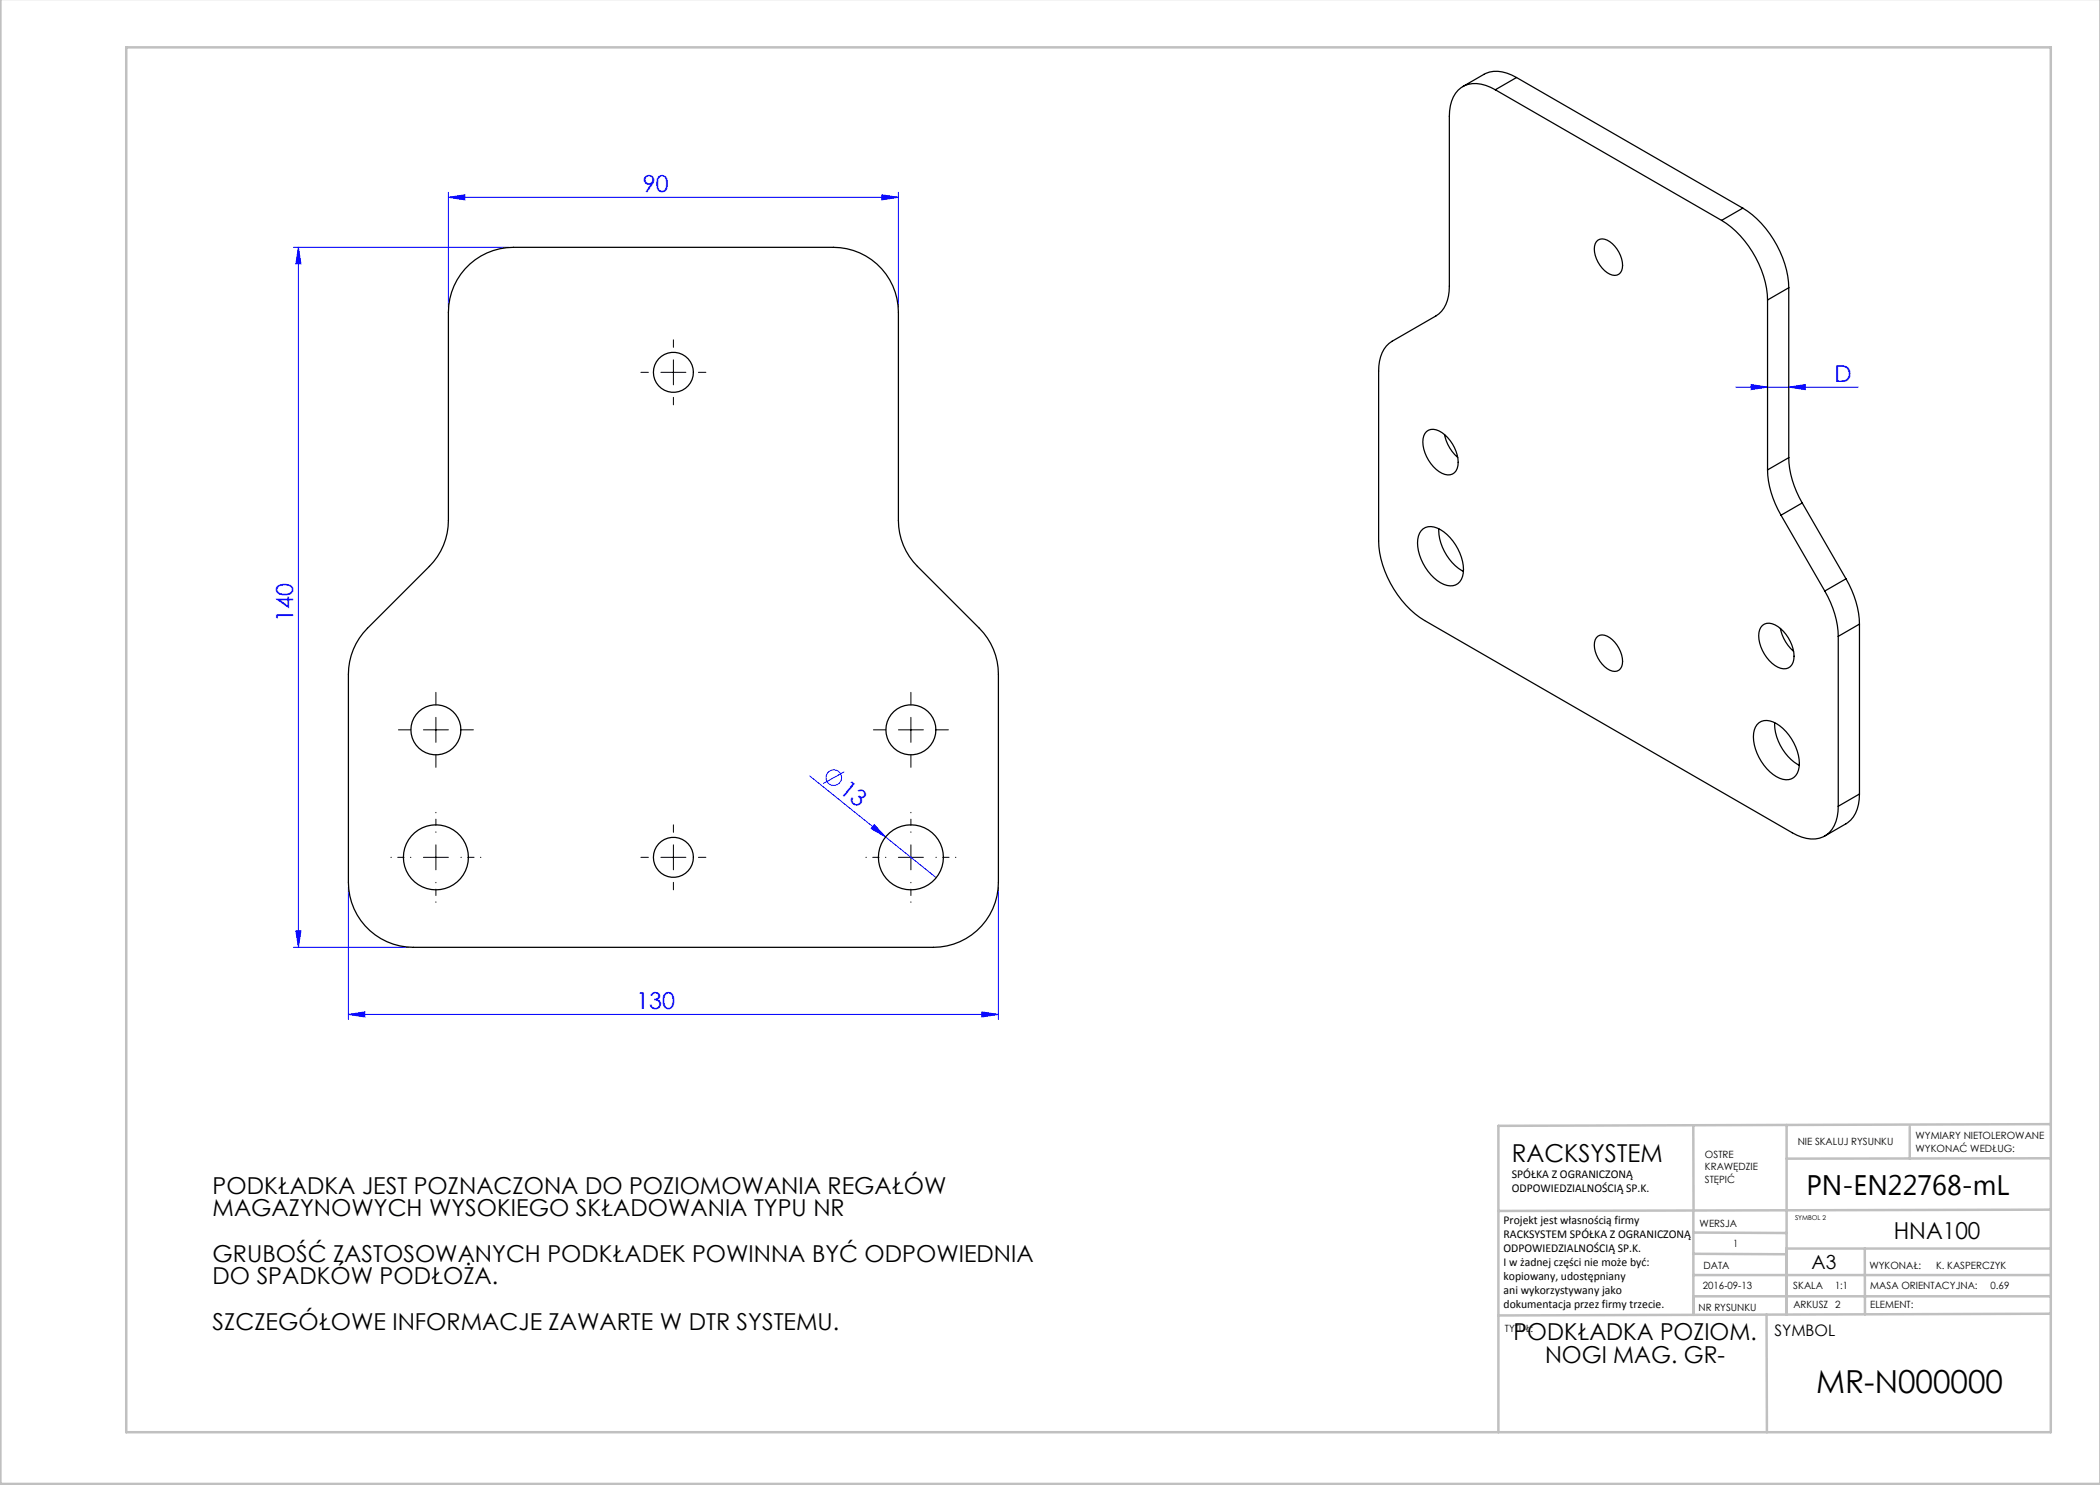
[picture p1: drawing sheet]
<svg xmlns="http://www.w3.org/2000/svg" width="420mm" height="297mm" viewBox="0 0 420 297" stroke-linecap="round" stroke-linejoin="round" font-family="sans-serif">
<g fill="none" stroke="#c0c0c0" stroke-width=".5">
<path d="M.1 -.1v296.9h419.9M25.2 9.5h385v276.9h-385zM338.7 225.2v16.9M357.3 225v37.9M382 225.4v6.3M410.1 224.8l-110.4 .4v61.2M410.1 231.7h-52.8M338.7 259.3h71.5M338.7 255h71.5M338.7 250.8l18.6 .1M338.7 246.5l18.6 .1M338.7 242.1v20.9"/>
<path d="M373 249.7v13.2M410.1 241.9l-110.4 .3M410.2 249.7h-52.9v13.2M353.3 262.9l.1 23.5M410.2 262.7l-110.5 .4"/>
</g>
<g fill="none" stroke="#00f" stroke-width=".2">
<path d="M89.7 39.5l3.3-.5v1zM89.7 38.5v23M89.7 39.5h90M176.4 39l3.3 .5-3.3 .5zM179.7 38.5v23M58.7 49.5h43M59.7 49.5l.5 3.3h-1zM59.7 49.5v140M347.2 77.4h24.4M350.2 76.9l3.3 .5-3.3 .5zM357.8 77.4l3.3-.5v1zM161.9 155.2l25.3 20.3"/>
<path d="M168.8 154.4l-4.1 2.3M69.7 177.5v26.4M174.9 164.9l2.2 2.5-2.9-1.7zM199.7 177.5v26.4M58.7 189.5h23M59.2 186.2h1l-.5 3.3zM69.7 202.9l3.3-.5v1zM69.7 202.9h130M196.4 202.4l3.3 .5-3.3 .5z"/>
<circle cx="166.8" cy="155.5" r="1.56"/>
</g>
<g fill="none" stroke="#000" stroke-width=".2" stroke-dasharray="15.2 1.3 1.3 1.3">
<path d="M129.7 74.5h-1.5M134.7 69.5v-1.5M134.7 79.5v1.5M139.7 74.5h1.5M82.2 146h-2.5M87.2 141v-2.5M87.2 151v2.5M92.2 146h2.5M177.2 146h-2.5M182.2 141v-2.5M182.2 151v2.5M187.2 146h2.5"/>
<path d="M129.7 171.5h-1.5M134.7 166.5v-1.5M134.7 176.5v1.5M139.7 171.5h1.5"/>
</g>
<path d="M82.2 171.5h-4M87.2 166.5v-4M87.2 176.5v4M92.2 171.5h4M177.2 171.5h-4M182.2 166.5v-4M182.2 176.5v4M187.2 171.5h4" fill="none" stroke="#000" stroke-width=".2" stroke-dasharray="15.2 1.3 1.3 1.3" stroke-dashoffset="15.1"/>
<path d="M132.2 74.5h5M134.7 72v5M84.7 146h5M87.2 143.5v5M179.7 146h5M182.2 143.5v5M84.7 171.5h5M87.2 169v5M132.2 171.5h5M134.7 169v5M179.7 171.5h5M182.2 169v5" fill="none" stroke="#000" stroke-width=".2"/>
<g fill="#00f">
<path d="M174.9 164.9l2.2 2.5-2.9-1.7z"/>
<path d="M69.7 202.9l3.3-.5v1zM196.4 202.4l3.3 .5-3.3 .5z"/>
<path d="M350.2 76.9l3.3 .5-3.3 .5zM357.8 77.4l3.3-.5v1z"/>
<path d="M89.7 39.5l3.3-.5v1zM176.4 39l3.3 .5-3.3 .5z"/>
<path d="M59.7 49.5l.5 3.3h-1zM59.2 186.2h1l-.5 3.3z"/>
</g>
<g fill="none" stroke="#000" stroke-width=".25">
<path d="M299.1 18a6.3 6.3 0 0 0-6.9-.5 6.6 6.6 0 0 0-2.3 5.8v33.9a6.5 6.5 0 0 1-2.7 6l-8.8 5.1a6.5 6.5 0 0 0-2.7 5.9v34a20.3 20.3 0 0 0 9.2 15.9l73.6 42.5a6.3 6.3 0 0 0 6.8 .4 6.6 6.6 0 0 0 2.4-5.7M299.1 18l45.2 26.1M303.3 15.5a6.4 6.4 0 0 0-6.5-.6l-4.2 2.4M303.3 15.5l-4.2 2.5M303.3 15.5l45.3 26.1M93 53.8a13 13 0 0 1 9.7-4.3h64a13 13 0 0 1 13 13v41.6a13 13 0 0 0 3.8 9.2l12.4 12.4a13 13 0 0 1 3.8 9.2v41.6a13 13 0 0 1-13 13h-104a13 13 0 0 1-13-13v-41.6a13 13 0 0 1 3.8-9.2l12.4-12.4a13 13 0 0 0 3.8-9.2v-41.6a13 13 0 0 1 3.3-8.7zM319.3 48.3a1.88 1.88 0 0 1 2.6 0 5.7 5.7 0 0 1 2.4 5.8 1.59 1.59 0 0 1-2.4 .7 5.8 5.8 0 0 1-2.8-6.1zM344.3 44.1a20.3 20.3 0 0 1 9.2 15.9M348.6 41.6a20.3 20.3 0 0 1 9.2 16M348.6 41.6l-4.3 2.5M357.8 57.6l-4.3 2.4M357.8 57.6v33.9"/>
<path d="M353.5 60v34M285.3 86.3a2.46 2.46 0 0 1 3.1 .2 7.6 7.6 0 0 1 3.2 6.6 2.02 2.02 0 0 1-3.2 1.6 7.2 7.2 0 0 1-3.6-7.5zM288.9 86.9a8.2 8.2 0 0 0 2.6 4.6M353.5 94a18.8 18.8 0 0 0 2.7 9M357.8 91.5a18.8 18.8 0 0 0 2.6 9.1M357.8 91.5l-4.3 2.5M284.2 106.1a2.82 2.82 0 0 1 3.9-.2 9.9 9.9 0 0 1 4.6 8.7 2.6 2.6 0 0 1-3.9 2.3 9.7 9.7 0 0 1-5.2-9l.1-.7zM287.8 105.8a9.9 9.9 0 0 0 4.9 8.5M356.2 103l8.8 15.2M360.4 100.6l-4.2 2.4M360.4 100.6l8.8 15.2M365 118.2a18.8 18.8 0 0 1 2.7 9.1"/>
<path d="M369.2 115.8a18.8 18.8 0 0 1 2.7 9M369.2 115.8l-4.2 2.4M319.3 127.5a1.88 1.88 0 0 1 2.6 0 5.7 5.7 0 0 1 2.4 5.8 1.59 1.59 0 0 1-2.4 .7 5.8 5.8 0 0 1-2.8-6.1zM352.5 125.1a2.46 2.46 0 0 1 3.1 .2 7.6 7.6 0 0 1 3.2 6.6 2.02 2.02 0 0 1-3.2 1.5 7.2 7.2 0 0 1-3.7-7.5zM356.1 125.7a8.2 8.2 0 0 0 2.6 4.6M367.7 127.3v34M371.9 124.8l-4.2 2.5M371.9 124.8v34M351.4 144.9a2.82 2.82 0 0 1 3.9-.2 9.9 9.9 0 0 1 4.5 8.7 2.6 2.6 0 0 1-3.9 2.3 9.7 9.7 0 0 1-5.2-9.1l.2-.6zM354.9 144.5a9.9 9.9 0 0 0 5 8.6M371.9 158.8a6.4 6.4 0 0 1-2.7 6l-4.2 2.4M371.9 158.8l-4.2 2.5"/>
<circle cx="134.7" cy="74.5" r="4"/>
<circle cx="87.2" cy="146" r="5"/>
<circle cx="182.2" cy="146" r="5"/>
<circle cx="87.2" cy="171.5" r="6.5"/>
<circle cx="134.7" cy="171.5" r="4"/>
<circle cx="182.2" cy="171.5" r="6.5"/>
</g>
<text font-size="6.3" x="363.2" y="278.5">MR-N000000</text>
<text font-size="5.6" x="361.3" y="239.1">PN-EN22768-mL</text>
<text font-size="4.9" x="302.4" y="232.4">RACKSYSTEM</text>
<g font-size="4.7" fill="#00f">
<text x="128.6" y="38.5">90</text>
<text x="366.9" y="76.4">D</text>
<text x="58.7" y="124.4" transform="rotate(-90 58.7 124.4)">140</text>
<text x="167.7" y="158.5" transform="rotate(39 167.7 158.5)">13</text>
<text x="127.3" y="201.9">130</text>
</g>
<g font-size="4.7">
<text x="42.5" y="238.8">PODKŁADKA JEST POZNACZONA DO POZIOMOWANIA REGAŁÓW</text>
<text x="42.5" y="243.3">MAGAZYNOWYCH WYSOKIEGO SKŁADOWANIA TYPU NR</text>
<text x="378.8" y="247.8">HNA100</text>
<text x="42.5" y="252.3">GRUBOŚĆ ZASTOSOWANYCH PODKŁADEK POWINNA BYĆ ODPOWIEDNIA</text>
<text x="42.5" y="256.9">DO SPADKÓW PODŁOŻA.</text>
<text x="42.5" y="265.9">SZCZEGÓŁOWE INFORMACJE ZAWARTE W DTR SYSTEMU.</text>
<text x="302.7" y="268.1">PODKŁADKA POZIOM.</text>
<text x="309" y="272.6">NOGI MAG. GR-</text>
</g>
<text font-size="3.9" x="362.3" y="253.8">A3</text>
<text font-size="3.2" x="354.9" y="267.2">SYMBOL</text>
<g font-size="2.4">
<text x="302.4" y="235.6">SPÓŁKA Z OGRANICZONĄ</text>
<text x="302.4" y="238.4">ODPOWIEDZIALNOŚCIĄ SP.K.</text>
<text x="300.7" y="244.7">Projekt jest własnością firmy</text>
<text x="300.7" y="247.5">RACKSYSTEM SPÓŁKA Z OGRANICZONĄ</text>
<text x="300.7" y="250.3">ODPOWIEDZIALNOŚCIĄ SP.K.</text>
<text x="300.7" y="253.1">I w żadnej części nie może być:</text>
<text x="300.7" y="256">kopiowany, udostępniany</text>
<text x="300.7" y="258.8">ani wykorzystywany jako</text>
<text x="300.7" y="261.6">dokumentacja przez firmy trzecie.</text>
</g>
<g font-size="2">
<text x="383.1" y="227.9">WYMIARY NIETOLEROWANE</text>
<text x="341" y="231.6">OSTRE</text>
<text x="359.5" y="228.9">NIE SKALUJ RYSUNKU</text>
<text x="383.1" y="230.4">WYKONAĆ WEDŁUG:</text>
<text x="341" y="234.1">KRAWĘDZIE</text>
<text x="341" y="236.6">STĘPIĆ</text>
<text x="339.9" y="245.4">WERSJA</text>
<text x="346.6" y="249.5">1</text>
<text x="340.6" y="257.7">2016-09-13</text>
<text x="340.7" y="253.8">DATA</text>
<text x="358.7" y="257.7">SKALA</text>
<text x="367" y="257.7">1:1</text>
<text x="373.9" y="253.8">WYKONAŁ:</text>
<text x="374.1" y="257.7">MASA ORIENTACYJNA:</text>
<text x="387.2" y="253.8">K. KASPERCZYK</text>
<text x="398.1" y="257.7">0.69</text>
<text x="339.7" y="262.3">NR RYSUNKU</text>
<text x="358.7" y="261.7">ARKUSZ 2</text>
<text x="374.1" y="261.7">ELEMENT:</text>
<text x="301" y="266.4">TYTUŁ:</text>
</g>
<text font-size="1.3" x="359" y="244">SYMBOL 2</text>
</svg>
